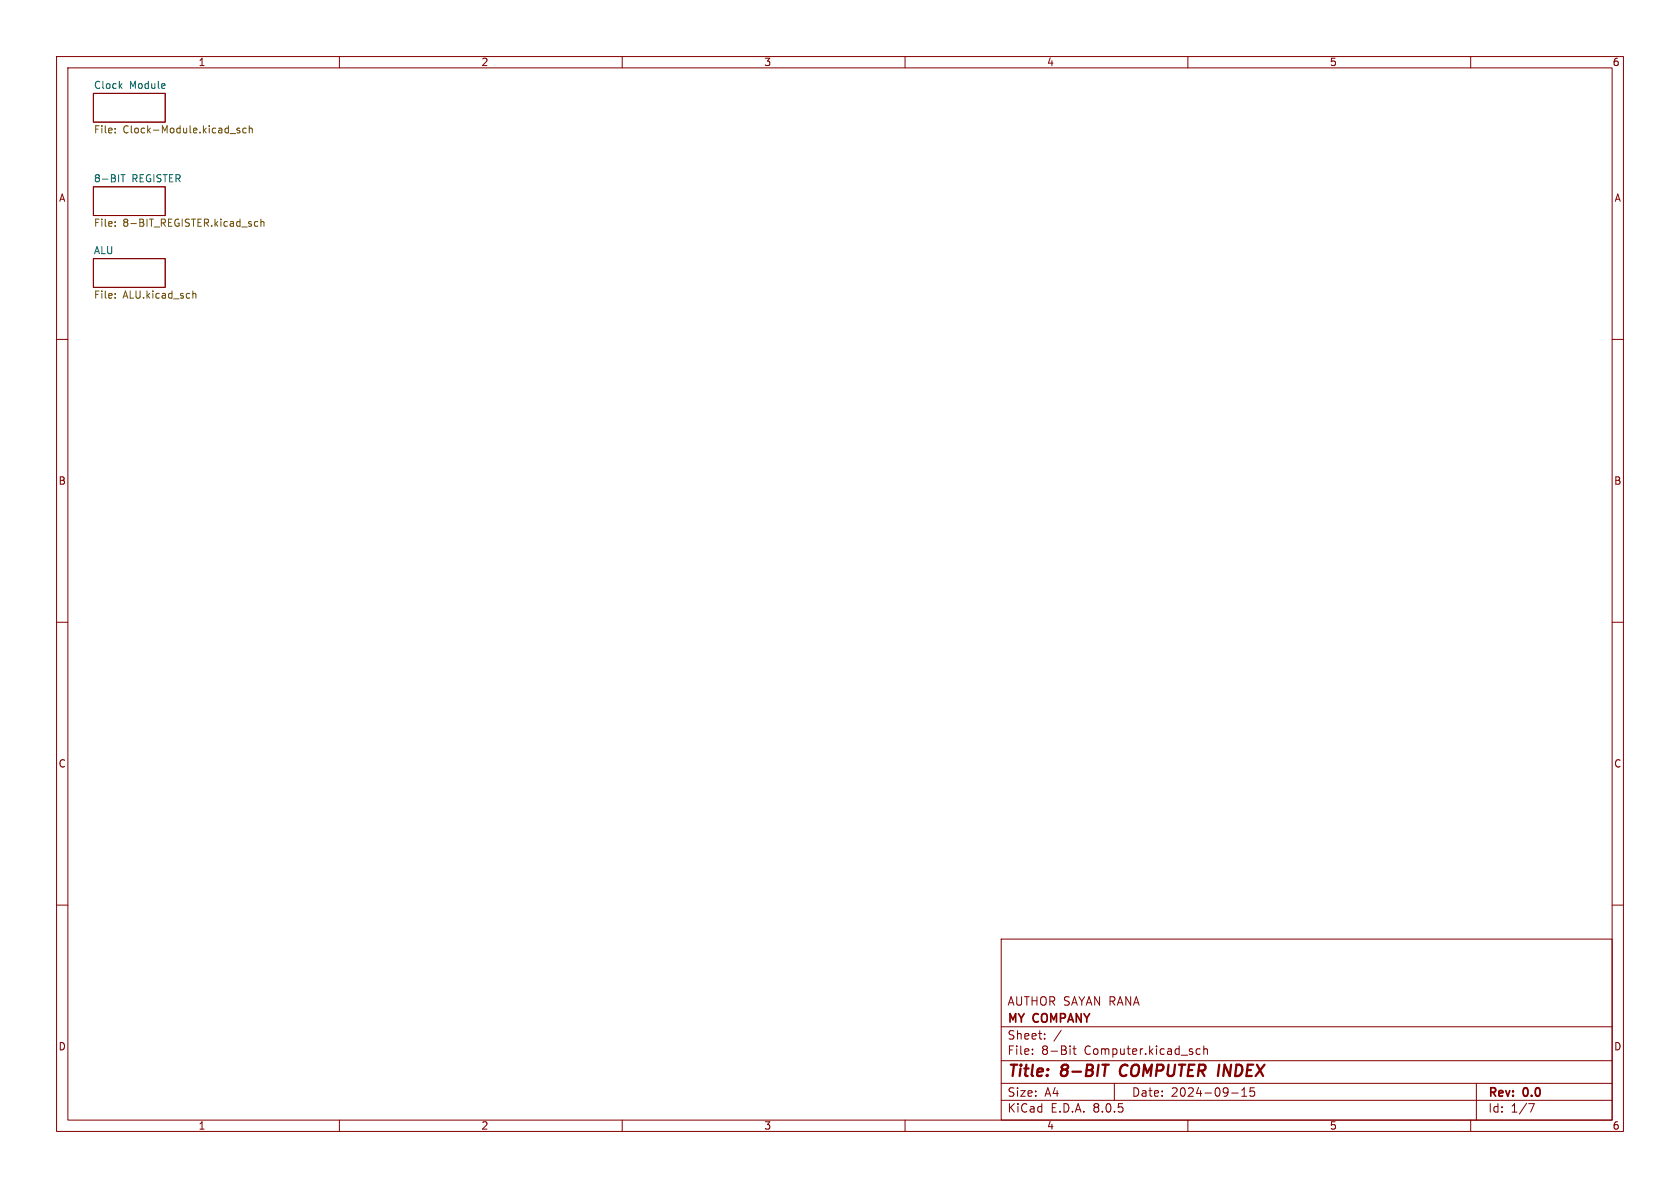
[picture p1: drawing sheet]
<svg xmlns="http://www.w3.org/2000/svg" width="297mm" height="210mm" viewBox="0 0 297 210" stroke-linecap="round" stroke-linejoin="round" font-family="sans-serif">
<g fill="none" stroke="#840000" stroke-width=".18">
<path d="M10 10h277v190h-277zM12 12h273v186h-273zM16.5 16.5h12.7v5.1h-12.7zM60 10v2M110 10v2M160 10v2M210 10v2M260 10v2M16.5 33h12.7v5.1h-12.7zM10 60h2M16.5 45.7h12.7v5.1h-12.7zM285 60h2"/>
<path d="M10 110h2M285 110h2M10 160h2M285 160h2M177 166h108v32h-108zM60 198v2M110 198v2M160 198v2M177 194.5h108M177 191.5h108M177 187.5h108M177 181.5h108"/>
<path d="M182.5 186.3v.1M182.5 185.5v.1M184.7 183.6v.1M184.7 182.8v.1M187.6 182.1l-1.3 2M189.2 184.9v.1M189.2 185.4v1M189.7 185.4h.5M189.9 184.9v1.3l.3 .2M197 191.5v3M210 198v2M212.2 185.5l-.5-.1-.2 .3v.4l.1 .2h.6"/>
<path d="M212.8 185.5l.2-.1 .4 .1 .1 .9M212.8 184.9v1.5M217.7 193.2h1.2M219.5 193.8h.9M219.5 192.7l.5-.4v1.5M221.7 192.3h-.7v.7l.2-.1h.5l.1 .3-.1 .5-.2 .1-.5-.1M260 198v2M261 191.5v6.5M270.2 195.1h1l-.6 1.5"/>
</g>
<path d="M194.9 188.2h1.1M198.3 188.5a1.27 1.27 0 0 0 0 1.6" fill="none" stroke="#840000" stroke-width=".4"/>
<path d="M21.2 15.2l.4 .4M21.6 14.8l-.5 .5M21.4 30.9h.7M21.8 30.9v1.2" fill="none" stroke="#006464" stroke-width=".18"/>
<g fill="none" stroke="#725600" stroke-width=".18">
<path d="M20.4 23.4v.1M20.4 22.7v.1M20.4 39.2v.1M20.4 39.9v.1M40.7 23.6h.9M42.4 22.7h-.3l-.2 .1v.2l.5 .1v.3h-.5M43.5 22.7h-.3l-.3 .2 .1 .5h.5M44.1 22.8l.1-.1h.4v.8M44.1 22.2v1.3M45.6 39.2h-.4l-.2 .2 .1 .5h.5M46.1 39.3l.2-.1h.3l.1 .8M46.1 38.7v1.3"/>
<path d="M20.4 51.9v.1M20.4 52.6v.1M34.1 51.4v1.3M34.1 52l.2-.1h.3v.8"/>
</g>
<g font-size="2.8" fill="#840000">
<text x="178" y="190.9">Title:</text>
<text x="187.7" y="190.9">8-BIT</text>
<text x="198.8" y="190.9">COMPUTER</text>
<text x="217" y="190.9">INDEX</text>
</g>
<g font-size="2.1" fill="#840000">
<text x="178" y="178">AUTHOR SAYAN RANA</text>
<text x="178" y="184">Sheet:</text>
<text x="178" y="181.2">MY</text>
<text x="182.7" y="181.2">COMPANY</text>
<text x="178" y="186.7">File:</text>
<text x="184.1" y="186.7">8-Bit</text>
<text x="191.7" y="186.7">Computer.kicad_sch</text>
<text x="178" y="196.9">KiCad</text>
<text x="178" y="194.1">Size:</text>
<text x="184.7" y="194.1">A4</text>
<text x="185.7" y="196.9">E.D.A.</text>
<text x="193.3" y="196.9">8.0.5</text>
<text x="200" y="194.1">Date:</text>
<text x="207" y="194.1">2024-09-15</text>
<text x="263" y="194.3">Rev:</text>
<text x="263" y="196.9">Id:</text>
<text x="267.1" y="196.9">1/7</text>
<text x="269.4" y="194.3">0.0</text>
</g>
<g font-size="1.8" fill="#840000">
<text x="35" y="11.9">1</text>
<text x="85" y="11.9">2</text>
<text x="135" y="11.9">3</text>
<text x="185" y="11.9">4</text>
<text x="235" y="11.9">5</text>
<text x="285" y="11.9">6</text>
<text x="10.3" y="35.9">A</text>
<text x="285.3" y="35.9">A</text>
<text x="10.3" y="85.9">B</text>
<text x="285.3" y="85.9">B</text>
<text x="10.3" y="135.9">C</text>
<text x="285.3" y="135.9">C</text>
<text x="10.3" y="185.9">D</text>
<text x="285.3" y="185.9">D</text>
<text x="35" y="199.9">1</text>
<text x="85" y="199.9">2</text>
<text x="135" y="199.9">3</text>
<text x="185" y="199.9">4</text>
<text x="235" y="199.9">5</text>
<text x="285" y="199.9">6</text>
</g>
<g font-size="1.8" fill="#006464">
<text x="16.5" y="15.8">Clock</text>
<text x="22.9" y="15.8">Module</text>
<text x="16.5" y="32.3">8-BIT</text>
<text x="23.3" y="32.3">REGISTER</text>
<text x="16.5" y="45">ALU</text>
</g>
<g font-size="1.8" fill="#725600">
<text x="16.5" y="23.9">File:</text>
<text x="21.7" y="23.9">Clock-Module.kicad_sch</text>
<text x="16.5" y="40.4">File:</text>
<text x="21.7" y="40.4">8-BIT_REGISTER.kicad_sch</text>
<text x="16.5" y="53.1">File:</text>
<text x="21.7" y="53.1">ALU.kicad_sch</text>
</g>
</svg>
